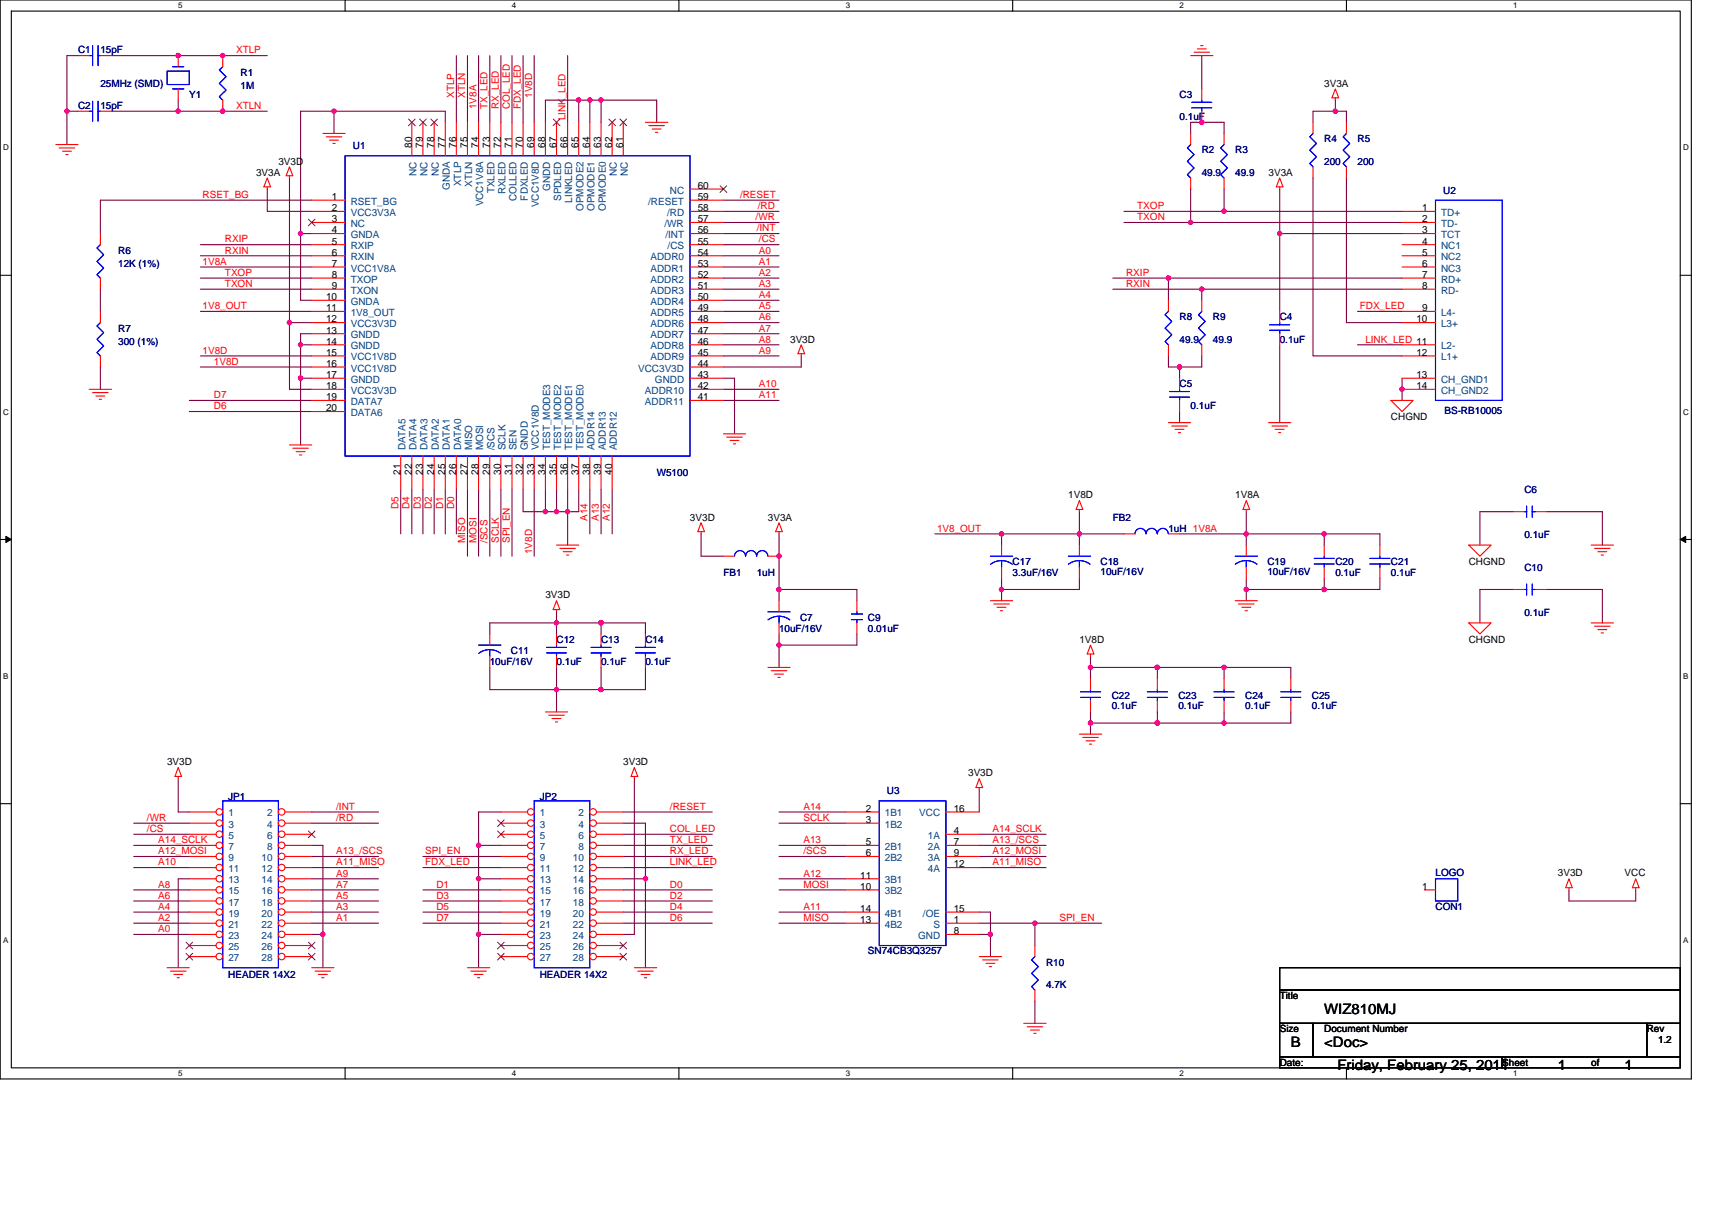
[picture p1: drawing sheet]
# OrCAD Capture schematic WIZ810MJ_SCH_R120E.DSN
size B; title: WIZ810MJ; rev: 1.2

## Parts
C1  15pF
C2  15pF
C3  0.1uF
C4  0.1uF
C5  0.1uF
C6  0.1uF  [C0603]
C7  10uF/16V  [CAP\B\3528]
C9  0.01uF  [C0603]
C10  0.1uF  [C0603]
C11  10uF/16V  [CAP\B\3528]
C12  0.1uF
C13  0.1uF
C14  0.1uF
C17  3.3uF/16V
C18  10uF/16V
C19  10uF/16V
C20  0.1uF
C21  0.1uF
C22  0.1uF
C23  0.1uF
C24  0.1uF
C25  0.1uF
FB1  1uH  [L0805]
FB2  1uH  [L0805]
JP1  HEADER 14X2
JP2  HEADER 14X2
LOGO  CON1
R1  1M
R2  49.9
R3  49.9
R4  200
R5  200
R6  12K (1%)
R7  300 (1%)
R8  49.9
R9  49.9
R10  4.7K
U1  W5100
U2  BS-RB10005
U3  SN74CB3Q3257
Y1  25MHz (SMD)

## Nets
1V8A: C19.1 C20.1 C21.1 FB2.2 U1.7(VCC1V8A) U1.74(VCC1V8A)
1V8D: C17.1 C18.1 C22.1 C23.1 C24.1 C25.1 FB2.1 U1.11(1V8_OUT) U1.15(VCC1V8D) U1.16(VCC1V8D) U1.33(VCC1V8D) U1.69(VCC1V8D)
3V3A: C4.1 C7.1 C9.1 FB1.2 R4.2 R5.2 U1.2(VCC3V3A) U2.3(TCT)
3V3D: C11.1 C12.1 C13.1 C14.1 FB1.1 JP1.1 JP2.24 U1.12(VCC3V3D) U1.18(VCC3V3D) U1.44(VCC3V3D) U3.16(VCC)
GND: C1.2 C2.2 C3.1 C4.2 C5.2 C6.2 C7.2 C9.2 C10.2 C11.2 C12.2 C13.2 C14.2 C17.2 C18.2 C19.2 C20.2 C21.2 C22.2 C23.2 C24.2 C25.2 JP1.8 JP1.13 JP1.24 JP2.1 JP2.4 JP2.7 JP2.13 JP2.14 JP2.23 R7.1 R10.1 U1.4(GNDA) U1.10(GNDA) U1.13(GNDD) U1.14(GNDD) U1.17(GNDD) U1.32(GNDD) U1.34(TEST_MODE3) U1.35(TEST_MODE2) U1.36(TEST_MODE1) U1.37(TEST_MODE0) U1.43(GNDD) U1.63(OPMODE0) U1.64(OPMODE1) U1.65(OPMODE2) U1.68(GNDD) U1.77(GNDA) U3.8(GND) U3.15(/OE)
/CS: JP1.5 U1.55(/CS)
/INT: JP1.2 U1.56(/INT)
/RD: JP1.4 U1.58(/RD)
/RESET: JP2.2 U1.59(/RESET)
/SCS: U1.29(/SCS) U3.6(2B2)
/WR: JP1.3 U1.57(/WR)
A0: JP1.23 U1.54(ADDR0)
A1: JP1.22 U1.53(ADDR1)
A2: JP1.21 U1.52(ADDR2)
A3: JP1.20 U1.51(ADDR3)
A4: JP1.19 U1.50(ADDR4)
A5: JP1.18 U1.49(ADDR5)
A6: JP1.17 U1.48(ADDR6)
A7: JP1.16 U1.47(ADDR7)
A8: JP1.15 U1.46(ADDR8)
A9: JP1.14 U1.45(ADDR9)
A10: JP1.11 U1.42(ADDR10)
A11: U1.41(ADDR11) U3.14(4B1)
A11_MISO: JP1.12 U3.12(4A)
A12: U1.40(ADDR12) U3.11(3B1)
A12_MOSI: JP1.9 U3.9(3A)
A13: U1.39(ADDR13) U3.5(2B1)
A13_/SCS: JP1.10 U3.7(2A)
A14: U1.38(ADDR14) U3.2(1B1)
A14_SCLK: JP1.7 U3.4(1A)
CHGND: C6.1 C10.1 U2.13(CH_GND1) U2.14(CH_GND2)
COL_LED: JP2.6 U1.71(COLLED)
D0: JP2.16 U1.26(DATA0)
D1: JP2.15 U1.25(DATA1)
D2: JP2.18 U1.24(DATA2)
D3: JP2.17 U1.23(DATA3)
D4: JP2.20 U1.22(DATA4)
D5: JP2.19 U1.21(DATA5)
D6: JP2.22 U1.20(DATA6)
D7: JP2.21 U1.19(DATA7)
FDX_LED: JP2.11 U1.70(FDXLED) U2.9(L4-)
LINK_LED: JP2.12 U1.66(LINKLED) U2.11(L2-)
MISO: U1.27(MISO) U3.13(4B2)
MOSI: U1.28(MOSI) U3.10(3B2)
RSET_BG: R6.2 U1.1(RSET_BG)
RX_LED: JP2.10 U1.72(RXLED)
RXIN: R9.2 U1.6(RXIN) U2.8(RD-)
RXIP: R8.2 U1.5(RXIP) U2.7(RD+)
SCLK: U1.30(SCLK) U3.3(1B2)
SPI_EN: JP2.9 R10.2 U1.31(SEN) U3.1(S)
TX_LED: JP2.8 U1.73(TXLED)
TXON: R2.1 U1.9(TXON) U2.2(TD-)
TXOP: R3.1 U1.8(TXOP) U2.1(TD+)
XTLN: C2.1 R1.1 U1.75(XTLN) Y1.2
XTLP: C1.1 R1.2 U1.76(XTLP) Y1.1
N5907693: R4.1 U2.12(L1+)
N5907697: C5.1 R8.1 R9.1
N5907735: C3.2 R2.2 R3.2
N5907791: R5.1 U2.10(L3+)
N16880562: R6.1 R7.2

Not connected (* = marked no-connect by the designer): JP1 6* 25* 26* 27* 28*; JP2 3* 5* 25* 26* 27* 28*; LOGO 1; U1 3(NC)* 60(NC)* 61(NC)* 62(NC)* 67(SPDLED)* 78(NC)* 79(NC)* 80(NC)*; U2 4(NC1) 5(NC2) 6(NC3)
